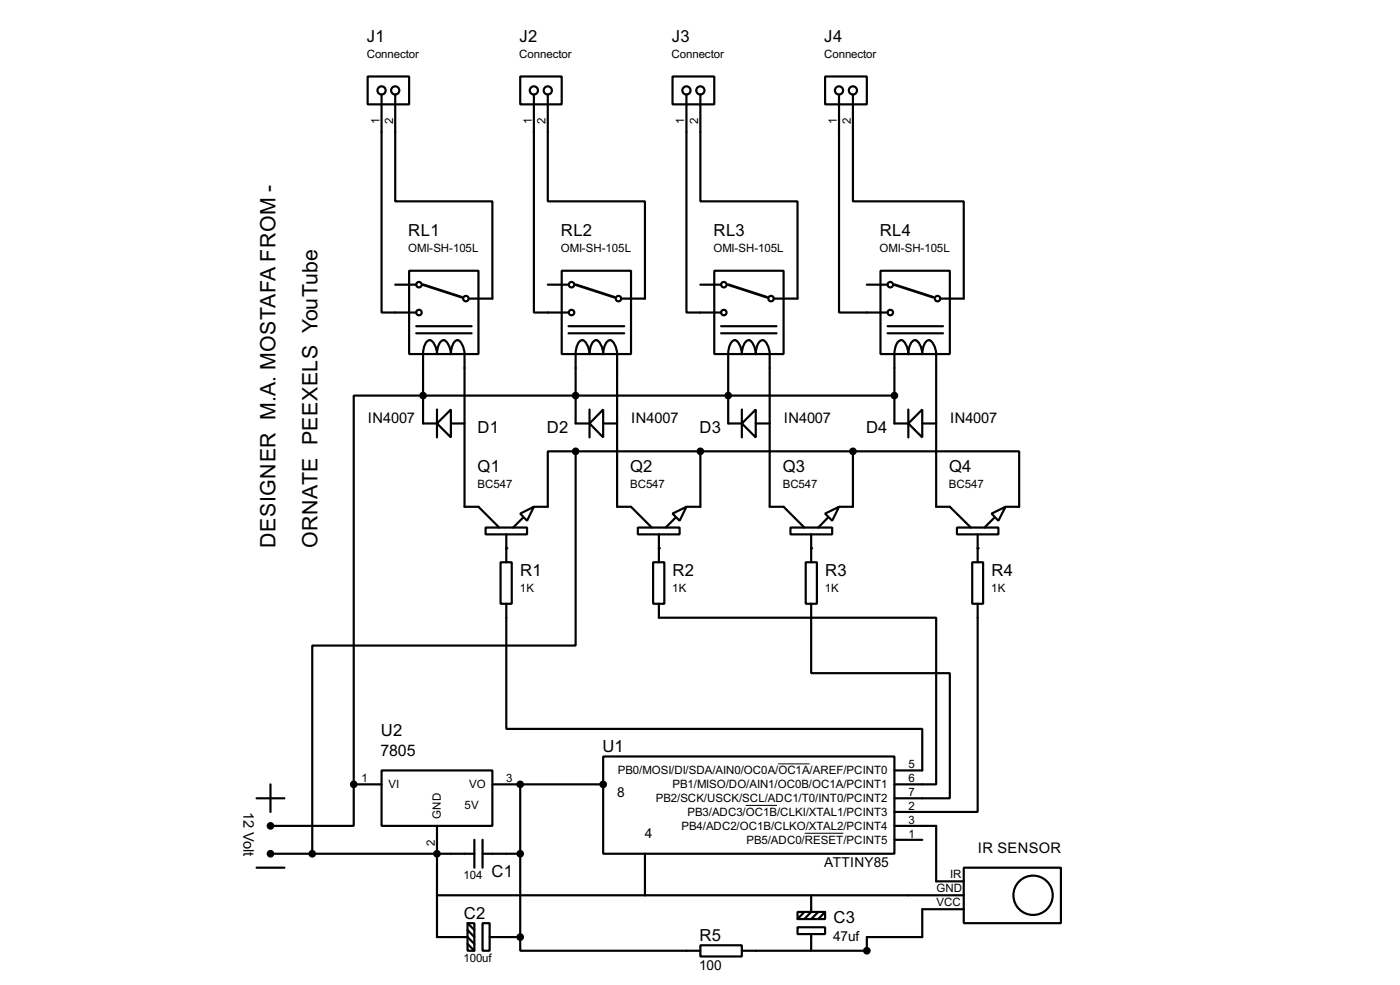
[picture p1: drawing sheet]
<svg xmlns="http://www.w3.org/2000/svg" width="256mm" height="180mm" viewBox="0 0 256 180" stroke-linecap="round" stroke-linejoin="round" font-family="sans-serif">
<g fill="none" stroke="#000" stroke-width=".4">
<path d="M67.4 14h7.6v5.1h-7.6zM69.9 17.3v39.9h6.4M72.4 17.3v19.6h17.8v17.8h-4.3M95.3 14h7.6v5.1h-7.6zM97.8 17.3v39.9h6.4M100.4 17.3v19.6h17.8v17.8h-4.4M123.2 14h7.7v5.1h-7.7zM125.8 17.3v39.9h6.3M128.3 17.3v19.6h17.8v17.8h-4.3M151.2 14h7.6v5.1h-7.6zM153.7 17.3v39.9h8.9M156.3 17.3v19.6h20.3v17.8h-4.3"/>
<path d="M72.4 52.1h3.9M75 49.6h12.7v15.2h-12.7zM76.3 59.7h10.1M100.4 52.1h3.8M102.9 49.6h12.7v15.2h-12.7zM104.2 59.7h10.2M128.3 52.1h3.8M130.9 49.6h12.7v15.2h-12.7zM132.1 59.7h10.2M158.8 52.1h3.8M161.3 49.6h12.7v15.2h-12.7zM162.6 59.7h10.2"/>
<path d="M76.3 61h10.1M80.1 77.5h-2.6v-12.7a3.3 3.3 0 0 1 .9-2.4 .9 .9 0 0 1 1.2 .7l.4 1.1 .1 .6a3.3 3.3 0 0 1 .8-2.4 .89 .89 0 0 1 1.2 .7l.4 1.1 .1 .6a3.3 3.3 0 0 1 .9-2.4l.4-.1a2.75 2.75 0 0 1 1.2 2.5v28h2.6l3.8 3.8M80.1 75v5.1M82.6 75v5.1l-2.5-2.6zM82.6 77.5h2.5M104.2 61h10.2M108 77.5h-2.5v-12.7a3.3 3.3 0 0 1 .8-2.4 .89 .89 0 0 1 1.2 .7l.4 1.1 .1 .6a3.3 3.3 0 0 1 .9-2.4l.4-.1a2.75 2.75 0 0 1 1.2 2.5 2.37 2.37 0 0 1 1.3-2.5 2.75 2.75 0 0 1 1.3 2.5v28h2.5l3.8 3.8M108 75v5.1M110.5 75v5.1l-2.5-2.6zM110.5 77.5h2.6M132.1 61h10.2M135.9 77.5h-2.5v-12.7a3.3 3.3 0 0 1 .9-2.4l.4-.1a2.75 2.75 0 0 1 1.2 2.5 2.37 2.37 0 0 1 1.3-2.5 2.75 2.75 0 0 1 1.3 2.5 3.2 3.2 0 0 1 .9-2.4l.4-.1a2.75 2.75 0 0 1 1.2 2.5v28h2.6l3.8 3.8"/>
<path d="M135.9 75v5.1M138.5 75v5.1l-2.6-2.6zM138.5 77.5h2.5M162.6 61h10.2M163.9 72.4h-99.1v71.2M166.4 77.5h-2.5v-12.7a3.2 3.2 0 0 1 .9-2.4l.4-.1a2.75 2.75 0 0 1 1.2 2.5 3.3 3.3 0 0 1 .9-2.4 .9 .9 0 0 1 1.2 .7l.4 1.1 .1 .6a3.3 3.3 0 0 1 .8-2.4 .89 .89 0 0 1 1.2 .7l.4 1.1 .1 .6v28h2.5l3.9 3.8M166.4 75v5.1M169 75v5.1l-2.6-2.6zM169 77.5h2.5M89 96.6h7.6v1.2h-7.6zM92.8 97.8v5.1M95.3 94l2.5-1.2-1.2 2.5z"/>
<path d="M95.8 94.8l-1.8 1.8M105.5 82.6h-5.1v10.2h-2.6M105.5 82.6v35.6h-48.3v38.1M105.5 82.6h50.8M116.9 96.6h7.6v1.2h-7.6zM120.7 97.8v5.1M123.2 94l2.6-1.2-1.3 2.5zM123.8 94.8l-1.8 1.8M128.3 82.6v10.2h-2.5M144.8 96.6h7.7v1.2h-7.7zM148.6 97.8v5.1M151.2 94l2.5-1.2-1.2 2.5z"/>
<path d="M151.7 94.8l-1.8 1.8M156.3 82.6h30.4v10.2h-2.5M156.3 82.6v10.2h-2.6M175.3 96.6h7.6v1.2h-7.6zM179.1 97.8v5.1M181.7 94l2.5-1.2-1.3 2.5zM182.2 94.8l-1.8 1.8M91.7 102.9h2.1v7.6h-2.1zM92.8 110.5v22.9h76.2v7.6h-5.1M119.7 102.9h2v7.6h-2zM120.7 110.5v2.6h50.8v30.5h-7.6M147.6 102.9h2.1v7.6h-2.1z"/>
<path d="M148.6 110.5v12.7h25.4v22.9h-10.1M178.1 102.9h2v7.6h-2zM179.1 110.5v38.1h-15.2M110.5 138.5h53.4v17.8h-53.4zM47 146.1h5.1M47 158.8h5.1M49.6 156.3h37.3M49.6 143.6v5M64.8 143.6v7.6h-15.2M64.8 143.6h5.1M69.9 141h20.3v10.2h-20.3zM80.1 151.2v20.3h5.6l1.2 1.3"/>
<path d="M86.9 153.7v5.1M88.4 156.3h6.9M88.4 153.7v5.1M90.2 143.6h20.3M95.3 143.6v27.9M118.2 156.3v7.6M163.9 151.2h7.6v10.1h5.1M163.9 153.7h5.1M176.6 158.8h17.8v10.2h-17.8zM80.1 163.9h96.5M85.7 169h1.2v5h-1.2zM85.7 169l1.2 1.2"/>
<path d="M85.7 170.2l1.2 1.3M85.7 172.8l1.2 1.2M88.4 169h1.3v5h-1.3zM89.7 171.5h5.6M95.3 171.5v2.5h33M128.3 173h7.6v2.1h-7.6zM146.1 169.7h5.1v1.3h-5.1zM146.1 166.9h5.1v1.3h-5.1zM147.4 166.9l-1.3 1.3M148.6 163.9v3l-1.2 1.3M148.6 171v3M149.9 166.9l-1.3 1.3"/>
<path d="M151.2 166.9l-1.3 1.3M176.6 166.4h-7.6v5.1h-10.2v2.5h-22.9"/>
<circle cx="69.9" cy="16.6" r=".75"/>
<circle cx="72.4" cy="16.6" r=".75"/>
<circle cx="97.8" cy="16.6" r=".75"/>
<circle cx="100.3" cy="16.6" r=".75"/>
<circle cx="125.7" cy="16.6" r=".75"/>
<circle cx="128.3" cy="16.6" r=".75"/>
<circle cx="153.7" cy="16.6" r=".75"/>
<circle cx="156.2" cy="16.6" r=".75"/>
<circle cx="76.7" cy="57.2" r=".5"/>
<circle cx="76.7" cy="52.1" r=".5"/>
<circle cx="85.3" cy="54.7" r=".5"/>
<circle cx="104.7" cy="57.2" r=".5"/>
<circle cx="104.7" cy="52.1" r=".5"/>
<circle cx="113.3" cy="54.7" r=".5"/>
<circle cx="132.6" cy="52.1" r=".5"/>
<circle cx="132.6" cy="57.2" r=".5"/>
<circle cx="141.2" cy="54.7" r=".5"/>
<circle cx="163.1" cy="57.2" r=".5"/>
<circle cx="163.1" cy="52.1" r=".5"/>
<circle cx="171.7" cy="54.7" r=".5"/>
<circle cx="189.2" cy="163.9" r="3.6"/>
</g>
<g fill="#000">
<circle cx="92.8" cy="100.4" r=".2"/>
<circle cx="120.7" cy="100.4" r=".2"/>
<circle cx="148.6" cy="100.4" r=".2"/>
<circle cx="179.1" cy="100.4" r=".2"/>
<circle cx="64.8" cy="143.6" r=".2"/>
<circle cx="80.1" cy="156.3" r=".2"/>
<circle cx="95.3" cy="143.6" r=".2"/>
</g>
<path d="M77.5 52.1l7.1 2.3M105.5 52.1l7.1 2.3M133.4 52.1l7.1 2.3M163.9 52.1l7.1 2.3" fill="none" stroke="#000" stroke-width=".5"/>
<g fill="#000" stroke="#000" stroke-width=".4">
<circle cx="77.5" cy="72.4" r=".5"/>
<circle cx="105.4" cy="72.4" r=".5"/>
<circle cx="133.4" cy="72.4" r=".5"/>
<circle cx="163.8" cy="72.4" r=".5"/>
<circle cx="105.4" cy="82.6" r=".5"/>
<circle cx="128.3" cy="82.6" r=".5"/>
<circle cx="156.2" cy="82.6" r=".5"/>
<circle cx="49.5" cy="156.3" r=".5"/>
<circle cx="49.5" cy="151.2" r=".5"/>
<circle cx="57.2" cy="156.3" r=".5"/>
<circle cx="64.8" cy="143.6" r=".5"/>
<circle cx="80" cy="156.3" r=".5"/>
<circle cx="95.3" cy="143.6" r=".5"/>
<circle cx="95.3" cy="156.3" r=".5"/>
<circle cx="110.5" cy="143.6" r=".5"/>
<circle cx="95.3" cy="171.5" r=".5"/>
<circle cx="158.8" cy="174" r=".5"/>
</g>
<path d="M142.6 139.8h5.7M136.6 147.4h5.8M147.4 152.5h7.1" fill="none" stroke="#000" stroke-width=".18"/>
<g font-size="4.4">
<text x="50.5" y="100.3" transform="rotate(-90 50.5 100.3)">DESIGNER M.A. MOSTAFA FROM -</text>
<text x="58.1" y="100.3" transform="rotate(-90 58.1 100.3)">ORNATE PEEXELS YouTube</text>
</g>
<g font-size="3.4">
<text x="67.2" y="7.6">J1</text>
<text x="95.2" y="7.6">J2</text>
<text x="123.1" y="7.6">J3</text>
<text x="151" y="7.6">J4</text>
<text x="74.8" y="43.2">RL1</text>
<text x="102.8" y="43.2">RL2</text>
<text x="130.7" y="43.2">RL3</text>
<text x="161.2" y="43.2">RL4</text>
<text x="87.5" y="79.3">D1</text>
<text x="100.2" y="79.3">D2</text>
<text x="128.2" y="79.3">D3</text>
<text x="158.7" y="79.3">D4</text>
<text x="87.5" y="86.4">Q1</text>
<text x="115.5" y="86.4">Q2</text>
<text x="143.4" y="86.4">Q3</text>
<text x="173.9" y="86.4">Q4</text>
<text x="95.3" y="105.5">R1</text>
<text x="123.2" y="105.5">R2</text>
<text x="151.2" y="105.5">R3</text>
<text x="181.7" y="105.5">R4</text>
<text x="69.8" y="134.7">U2</text>
<text x="110.4" y="137.7">U1</text>
<text x="90.1" y="160.5">C1</text>
<text x="85" y="168.2">C2</text>
<text x="128.2" y="172.2">R5</text>
<text x="152.7" y="169">C3</text>
</g>
<text font-size="3.3" x="69.7" y="138.3">7805</text>
<g font-size="3">
<text x="67.4" y="77.4">IN4007</text>
<text x="115.6" y="77.4">IN4007</text>
<text x="143.6" y="77.4">IN4007</text>
<text x="174" y="77.4">IN4007</text>
<text x="44.6" y="148.6" transform="rotate(90 44.6 148.6)">12 Volt</text>
<text x="179.1" y="156.1">IR SENSOR</text>
</g>
<g font-size="2.8">
<text x="113.1" y="145.8">8</text>
<text x="118.2" y="153.4">4</text>
<text x="151" y="158.7">ATTINY85</text>
<text x="152.7" y="172.3">47uf</text>
<text x="128.1" y="177.5">100</text>
</g>
<g font-size="2.4">
<text x="67.2" y="10.6">Connector</text>
<text x="95.1" y="10.6">Connector</text>
<text x="123" y="10.6">Connector</text>
<text x="151" y="10.6">Connector</text>
<text x="69.5" y="22.7" transform="rotate(-90 69.5 22.7)">1</text>
<text x="72" y="22.8" transform="rotate(-90 72 22.8)">2</text>
<text x="97.4" y="22.8" transform="rotate(-90 97.4 22.8)">1</text>
<text x="100" y="22.8" transform="rotate(-90 100 22.8)">2</text>
<text x="125.4" y="22.8" transform="rotate(-90 125.4 22.8)">1</text>
<text x="127.9" y="22.8" transform="rotate(-90 127.9 22.8)">2</text>
<text x="153.3" y="22.8" transform="rotate(-90 153.3 22.8)">1</text>
<text x="155.9" y="22.8" transform="rotate(-90 155.9 22.8)">2</text>
<text x="74.8" y="46.2">OMI-SH-105L</text>
<text x="102.7" y="46.2">OMI-SH-105L</text>
<text x="130.7" y="46.2">OMI-SH-105L</text>
<text x="161.1" y="46.2">OMI-SH-105L</text>
<text x="87.5" y="89.4">BC547</text>
<text x="115.4" y="89.4">BC547</text>
<text x="143.4" y="89.4">BC547</text>
<text x="173.8" y="89.4">BC547</text>
<text x="95.2" y="108.4">1K</text>
<text x="123.2" y="108.4">1K</text>
<text x="151.1" y="108.4">1K</text>
<text x="181.6" y="108.4">1K</text>
<text x="66.2" y="143.2">1</text>
<text x="92.8" y="143.2">3</text>
<text x="113.2" y="141.7">PB0/MOSI/DI/SDA/AIN0/OC0A/OC1A/AREF/PCINT0</text>
<text x="166.4" y="143.2">6</text>
<text x="166.4" y="140.6">5</text>
<text x="71.2" y="144.3">VI</text>
<text x="80.8" y="149.9" transform="rotate(-90 80.8 149.9)">GND</text>
<text x="85.1" y="148">5V</text>
<text x="85.9" y="144.3">VO</text>
<text x="120.1" y="146.8">PB2/SCK/USCK/SCL/ADC1/T0/INT0/PCINT2</text>
<text x="123.2" y="144.3">PB1/MISO/DO/AIN1/OC0B/OC1A/PCINT1</text>
<text x="125.9" y="149.3">PB3/ADC3/OC1B/CLKI/XTAL1/PCINT3</text>
<text x="166.4" y="148.2">2</text>
<text x="166.4" y="145.7">7</text>
<text x="79.7" y="154.9" transform="rotate(-90 79.7 154.9)">2</text>
<text x="124.8" y="151.9">PB4/ADC2/OC1B/CLKO/XTAL2/PCINT4</text>
<text x="136.7" y="154.4">PB5/ADC0/RESET/PCINT5</text>
<text x="166.4" y="153.3">1</text>
<text x="166.4" y="150.8">3</text>
<text x="84.9" y="160.9">104</text>
<text x="174" y="160.7">IR</text>
<text x="171.5" y="163.2">GND</text>
<text x="171.5" y="165.8">VCC</text>
<text x="84.9" y="176.1">100uf</text>
</g>
</svg>
